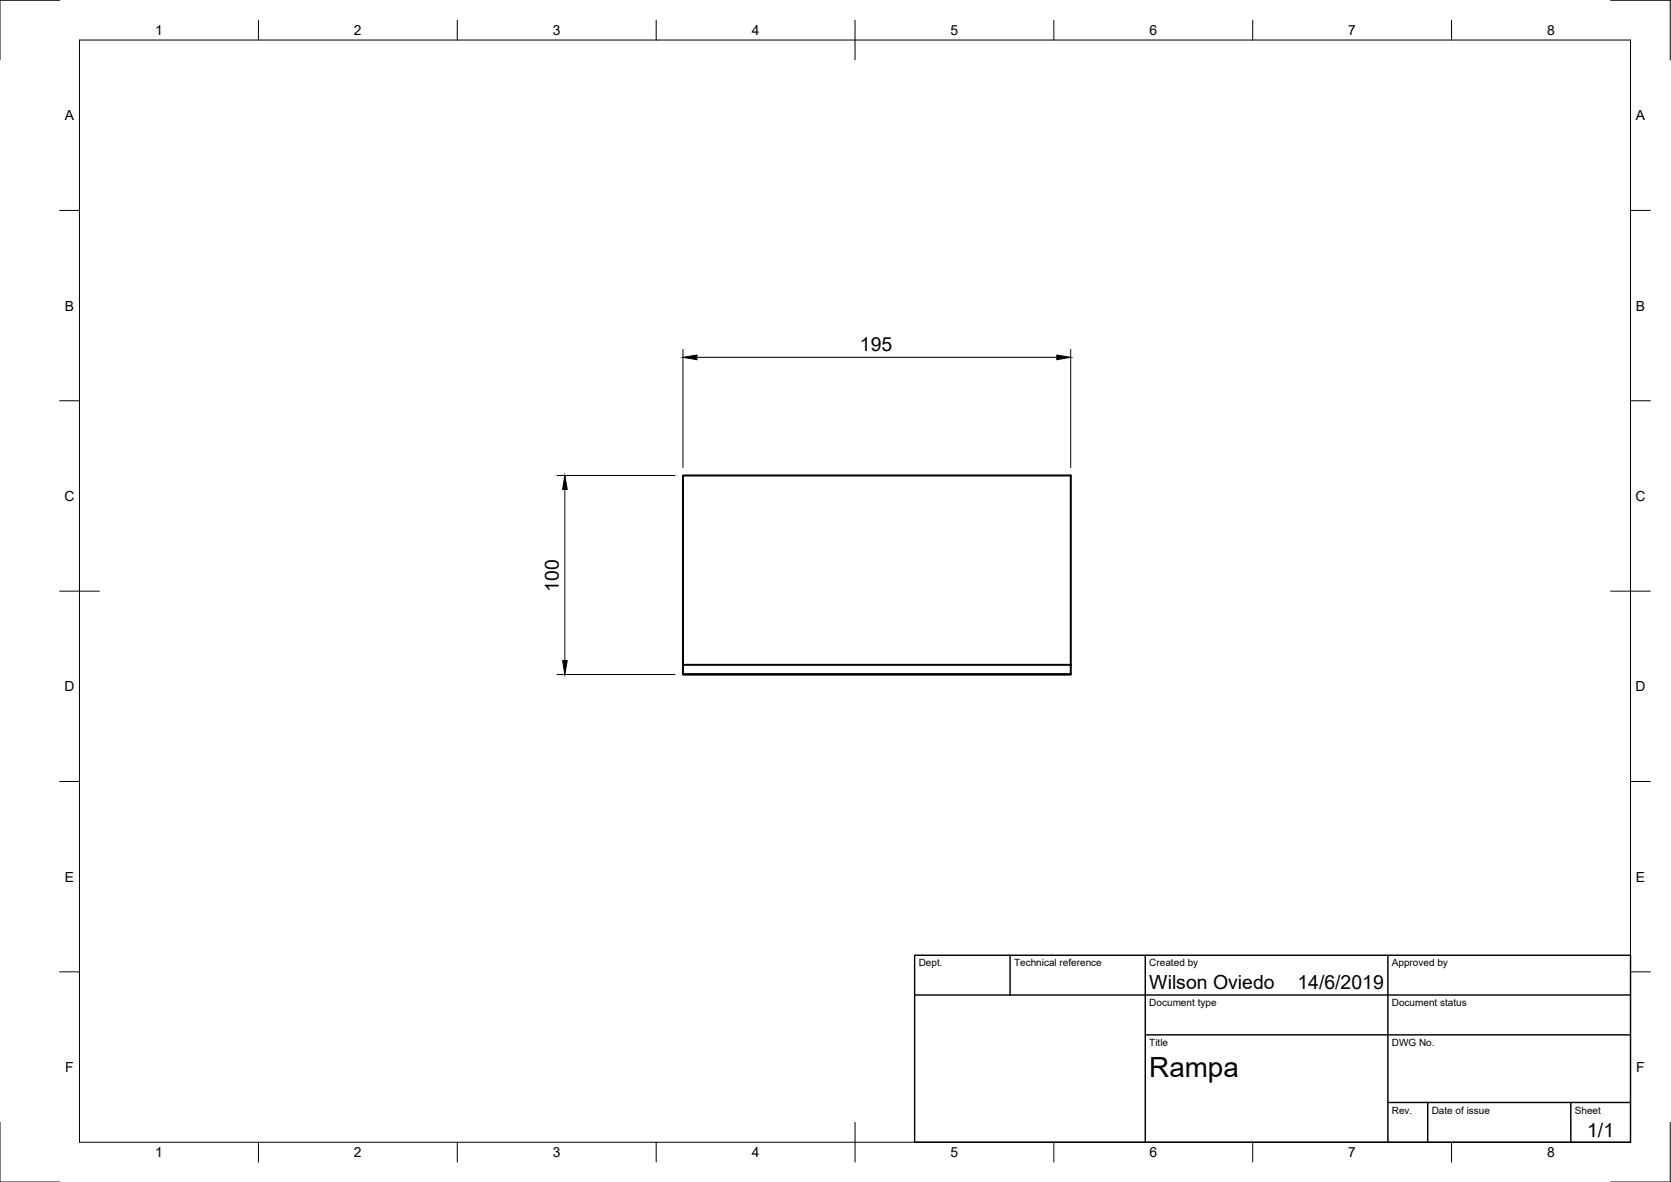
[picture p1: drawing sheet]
<svg xmlns="http://www.w3.org/2000/svg" width="420mm" height="297mm" viewBox="0 0 420 297" stroke-linecap="round" stroke-linejoin="round" font-family="sans-serif">
<!-- layer: Visible -->
<path d="M171.7 167.1h97.5v2.3h-97.5zM171.7 169.4h97.5M171.7 167.1v-47.6h97.5v47.6" fill="none" stroke="#000" stroke-width=".51"/>
<!-- layer: Border -->
<g fill="none" stroke="#000" stroke-width=".25">
<path d="M15 .1h-15v15M20 10.1h390v276.9h-390zM65 5.1v5M115 5.1v5M165 5.1v5M215 5.1v10M265 5.1v5M315 5.1v5M365 5.1v5M405 .1h15v15M15 52.9h5M410 52.9h5"/>
<path d="M15 100.7h5M410 100.7h5M15 148.6h10M405 148.6h10M15 196.4h5M410 196.4h5M15 244.2h5M410 244.2h5M0 282.1v14.9h15M65 287v5M115 287v5M165 287v5"/>
<path d="M215 282.1v9.9M265 287v5M315 287v5M365 287v5M420 282.1v14.9h-15"/>
</g>
<!-- layer: TitleBlock -->
<path d="M230 240.1h180v46.9h-180zM230 250h180M254 240.1v9.9M288 240.1v46.9M349 240.1v46.9M288 260.1h122M349 277.1h61M359 277.1v9.9M395 277.1v9.9" fill="none" stroke="#000" stroke-width=".36"/>
<!-- layer: Dimensions -->
<path d="M171.7 87.8v29.7M175.2 89.8h90.5M269.2 87.8v29.7M140 119.5h29.7M142 123v43M140 169.5h29.7" fill="none" stroke="#000" stroke-width=".25"/>
<path d="M171.7 89.8l3.5-.6v1.2zM265.7 89.2l3.5 .6-3.5 .6zM142 119.5l.6 3.5h-1.1zM141.5 166h1.1l-.6 3.5z" fill="#000" stroke="#000" stroke-width=".25"/>
<text font-size="7" x="289" y="270.6">Rampa</text>
<g font-size="4.9">
<text x="216.2" y="88.3">195</text>
<text x="140.5" y="148.7" transform="rotate(-90 140.5 148.7)">100</text>
<text x="289" y="248.5">Wilson Oviedo</text>
<text x="326.2" y="248.5">14/6/2019</text>
<text x="399.1" y="285.7">1/1</text>
</g>
<g font-size="3.5">
<text x="39" y="8.8">1</text>
<text x="89" y="8.8">2</text>
<text x="139" y="8.8">3</text>
<text x="189" y="8.8">4</text>
<text x="239" y="8.8">5</text>
<text x="289" y="8.8">6</text>
<text x="339" y="8.8">7</text>
<text x="389" y="8.8">8</text>
<text x="16.3" y="30.2">A</text>
<text x="411.3" y="30.2">A</text>
<text x="16.3" y="78">B</text>
<text x="411.3" y="78">B</text>
<text x="16.2" y="125.9">C</text>
<text x="411.2" y="125.9">C</text>
<text x="16.2" y="173.7">D</text>
<text x="411.2" y="173.7">D</text>
<text x="16.3" y="221.6">E</text>
<text x="411.3" y="221.6">E</text>
<text x="16.4" y="269.4">F</text>
<text x="411.4" y="269.4">F</text>
<text x="39" y="290.8">1</text>
<text x="89" y="290.8">2</text>
<text x="139" y="290.8">3</text>
<text x="189" y="290.8">4</text>
<text x="239" y="290.8">5</text>
<text x="289" y="290.8">6</text>
<text x="339" y="290.8">7</text>
<text x="389" y="290.8">8</text>
</g>
<g font-size="2.5">
<text x="231" y="242.9">Dept.</text>
<text x="255" y="242.9">Technical reference</text>
<text x="289" y="242.9">Created by</text>
<text x="350" y="242.9">Approved by</text>
<text x="289" y="252.8">Document type</text>
<text x="350" y="252.8">Document status</text>
<text x="289" y="262.9">Title</text>
<text x="350" y="262.9">DWG No.</text>
<text x="350" y="279.9">Rev.</text>
<text x="360" y="279.9">Date of issue</text>
<text x="396" y="279.9">Sheet</text>
</g>
</svg>
